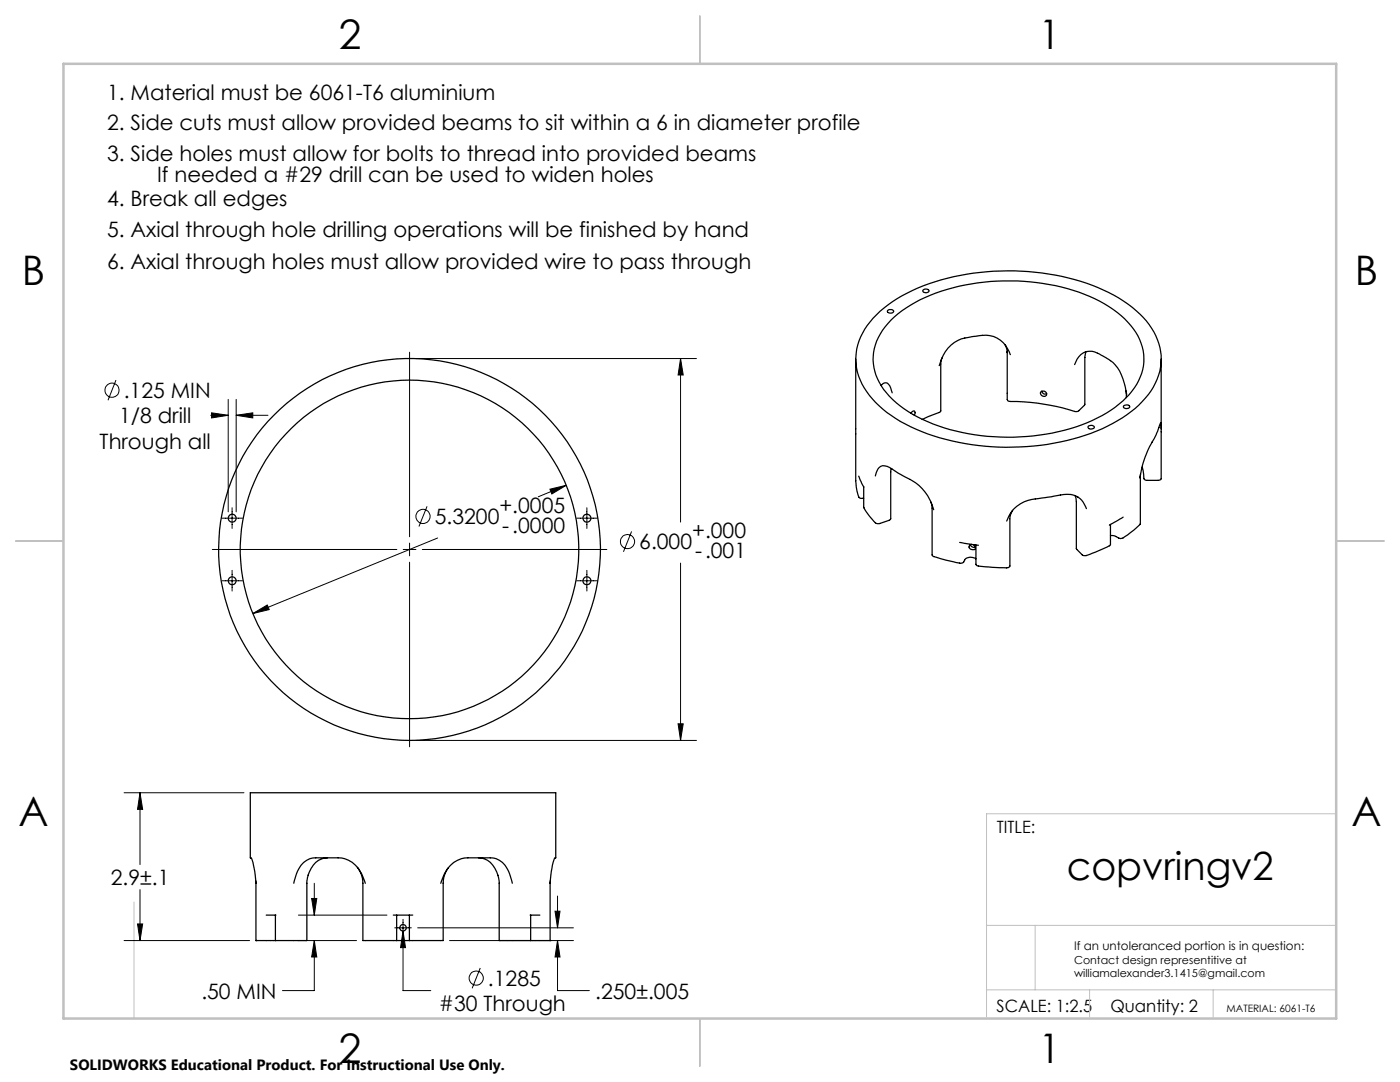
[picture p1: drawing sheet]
<svg xmlns="http://www.w3.org/2000/svg" width="279mm" height="216mm" viewBox="0 0 279 216" stroke-linecap="round" stroke-linejoin="round" font-family="sans-serif">
<g fill="none" stroke="#000" stroke-width=".25">
<path d="M184.2 57.9a.7 .7 0 0 1 1.2 .2 .67 .67 0 0 1-.7 .3 .67 .67 0 0 1-.5-.5zM170.8 71.6v24.3l.1 1.3a3.5 3.5 0 0 0 .8 2.2h.7M174.9 62.8a32.3 32.3 0 0 1 16.7-7.8 49 49 0 0 1 28.6 2.9 21.4 21.4 0 0 1 10.1 8.4 11.3 11.3 0 0 1-2.3 13.8 30.4 30.4 0 0 1-15.1 7.8 49 49 0 0 1-31.1-2.7 20 20 0 0 1-10.1-9.3 11 11 0 0 1 1.9-11.7zM175.9 76.9a.93 .93 0 0 1 .8-.5 .93 .93 0 0 1 .9 .6l.4 1.4M177.2 61.9a.78 .78 0 0 1 1.2 .2 .71 .71 0 0 1-.7 .4 .71 .71 0 0 1-.6-.4zM177.8 63.9a29.8 29.8 0 0 1 16.1-7.2 42.7 42.7 0 0 1 25.5 3.4 16.6 16.6 0 0 1 8.3 8.4 10 10 0 0 1-3 10.9 29.2 29.2 0 0 1-16 7.2 41.8 41.8 0 0 1-26.5-3.9 14.8 14.8 0 0 1-7.8-9.4 10.5 10.5 0 0 1 3.4-9.4zM188 71.4l-.3 1.1v9.5l-.2 .3-3.5 1.4M200.6 68.8l.2 .6 .2 .9M201 70.1v9.6a.53 .53 0 0 0 .6 .4 46.5 46.5 0 0 1 13.2 2l.4-.1 1.3-1.3v-9.4M201.6 70.8a5.4 5.4 0 0 0-6.9-3.7 8.1 8.1 0 0 0-5.5 2.4 10.1 10.1 0 0 0-1.8 3.5M207.7 78.2a.63 .63 0 0 1 .9-.1 .63 .63 0 0 1 .1 .9 .66 .66 0 0 1-.8 0 .66 .66 0 0 1-.2-.8zM207.9 78.1l.2 .3a.54 .54 0 0 0 .8 .1"/>
<path d="M214.5 72.7a3.2 3.2 0 0 1 4.5-2.2 8.7 8.7 0 0 1 5.7 7.5l.2 .7M216.7 70.2l-.2 1.1M224.7 78l.1 1.3M231.7 71.6v13.9M171.4 95l1 2.2M174.7 95a1.93 1.93 0 0 1 1.9-2l.9 .3 2.2 1.4a11.9 11.9 0 0 1 5.7 4.7l.9 2.3M177.8 93.5v10l-.4 .3-2.1 .7a1.35 1.35 0 0 1-1.3-.9l-1.6-2.4v-4.1M181.8 82.5a.41 .41 0 0 1 .4-.5 .41 .41 0 0 1 .4 .4l-.1 .4M214.6 98.9l.2 1.2v9.4l1.2 1.3 .7 .1 .8-.3 4-1.7 .1-.2v-4M215 99.1l.2 .1M217.2 85.1a.68 .68 0 0 1 1.2 .3 .73 .73 0 0 1-1.3-.2zM224.3 80.9a.69 .69 0 0 1 1.2 .3 .67 .67 0 0 1-.7 .4 .67 .67 0 0 1-.6-.6z"/>
<path d="M227.6 94.6v10l-2.5 2.1-1.1 .7h-.6a2.81 2.81 0 0 0-1.8-.5M228 93.2l.3 2.3 .2 .2 2.7 .1 .5-.2v-11.3l-1.3 3.2a20.6 20.6 0 0 0-2.9 7.9M185.8 100.2l.2 .9 .1 9.8 1.5 .5 3.3 .9 .7 .1 .6-.1a1.58 1.58 0 0 1 2.6-.8M191.5 108.2l3.8 .6M193.7 108.7l.4 .4 .5 .1M193.9 108.6a.54 .54 0 0 0-.5 .7 .54 .54 0 0 0 .7 .4 .48 .48 0 0 0 .6-.3 .48 .48 0 0 0-.3-.6l-.2-.1M201.5 103.6v9.4l-.1 .1-.5 .2h-1.4l-4.6-.4-.1-.3v-3.9M202.1 101.8l-.4 .8-.2 .9M216.8 101.5a4 4 0 0 0-5.2-2.7l-2.4 .4a15.9 15.9 0 0 0-5.6 1.3 6.2 6.2 0 0 0-2.7 3.5M224.2 103.2l-2.8 1.6M51 175.8l.1 .4M51.1 176.2l-.2-1.8a6 6 0 0 0-.9-3.2v-13h60.9v13h-.1a11 11 0 0 0-1 5"/>
<path d="M51.1 176.2v11.5M58.6 176.2a8.1 8.1 0 0 1 2-4.1 4.2 4.2 0 0 1 3.5-.9h2.2a5.6 5.6 0 0 1 6.2 3.8l.4 1.2M65.4 171.2a4.2 4.2 0 0 0-3.9 3.6l-.3 1v11.9h-6.2M71.3 173.1l.7 1.1 .4 1.5v12h6.8M87.9 176.2a7.5 7.5 0 0 1 3.4-4.5 9.5 9.5 0 0 1 4.4-.5h1.1a4.3 4.3 0 0 1 4.9 3.2l.5 1.8M89.5 173.2l-.6 1-.4 1.5-.1 12h-6.7M95.5 171.2a4.2 4.2 0 0 1 3.9 3.6l.2 1v11.9h6.3M109.8 176.2v11.5M109.8 175.8v.4M51.1 187.7h3.9M51.1 187.7h.1M53.1 182.6h2"/>
<path d="M55 182.6v5.1M78.5 182.6h3.9M79.2 187.7h2.5M79.2 182.6v5.1M81.7 182.6v5.1M105.8 182.6h1.9M105.9 187.7h3.9M105.9 182.6v5.1M109.8 187.7h.1"/>
<circle cx="46.3" cy="115.9" r=".78"/>
<circle cx="46.3" cy="103.4" r=".8"/>
<circle cx="81.7" cy="109.6" r="38.1"/>
<circle cx="81.7" cy="109.6" r="33.8"/>
<circle cx="117.1" cy="103.4" r=".8"/>
<circle cx="117.1" cy="115.9" r=".78"/>
<circle cx="80.4" cy="185.1" r=".66"/>
</g>
<g fill="none" stroke="#000" stroke-width=".2">
<path d="M23.1 75.8l-1.5 4.1M45.5 79.7v22.4M47.1 79.7v22.4M81.7 70.3v36.8M83 71.5h56M135.8 71.5l.5 3.3h-1zM135.8 71.5v32.7M42.1 82.9h3.4M42.2 82.4l3.3 .5-3.3 .5zM47.1 82.9l3.3-.5v1zM47.1 82.9h6.4M109.7 97.6l3.3-.8-2.9 1.8z"/>
<path d="M113 96.8l-5.6 2.3M42.4 109.6h36.8M44.3 115.9h4.1M44.3 103.4h4.1M46.3 101.3v4.1M46.3 113.8v4.1M80.5 109.6h2.5M81.7 108.4v2.5M81.7 112.2v36.8M84.3 109.6h36.8M85.2 101l-1.6 4.1M87.3 107.4l-36.8 15"/>
<path d="M115.1 115.9h4.1M115.1 103.4h4.1M117.1 101.3v4.1M117.1 113.8v4.1M126 106l-1.6 4.1M135.8 112.4v35.3M50.5 122.4l2.8-1.7 .4 .9zM24.8 158.2h23.9M27.9 158.2l.6 3.3h-1.1zM27.9 158.2v14.3M83 147.7h56M135.3 144.4h1l-.5 3.3z"/>
<path d="M27.9 177.5v10.2M62.2 179.3h1l-.5 3.3zM62.7 176.2v6.4M111.3 178.8v6.3M24.8 187.7h25M27.4 184.4h1.1l-.6 3.3zM59.5 182.6h17.7M59.5 187.7h11.7M62.7 187.7l.5 3.3h-1zM62.7 187.7v10h-6.3M78.8 185.1h3.3M80.4 183.4v14.3h5.6"/>
<path d="M80.4 185.8l.5 3.3h-1zM83.4 185.1h31M89.7 187.7h24.7M95.8 193.1l-1.6 4.1M110.8 181.8h1l-.5 3.3zM111.3 187.7l.5 3.3h-1zM111.3 187.7v10h6.3"/>
<circle cx="22.4" cy="77.9" r="1.41"/>
<circle cx="84.4" cy="103.1" r="1.41"/>
<circle cx="125.2" cy="108.1" r="1.41"/>
<circle cx="95" cy="195.2" r="1.41"/>
</g>
<path d="M26.7 180v23.2M266.6 162.4h-69.7v40.6M196.9 197.5h69.7M196.9 184.6h69.7M206.6 184.6v12.9M217.5 197.5v5.5M242.1 197.5v5.5" fill="none" stroke="#c0c0c0" stroke-width=".2"/>
<path d="M139.7 3.2v9.5M3.1 107.9h9.6M266.7 107.9h9.5M139.7 203.2v9.6" fill="none" stroke="#c0c0c0" stroke-width=".25"/>
<path d="M12.7 12.7h254v190.5h-254z" fill="none" stroke="#c0c0c0" stroke-width=".5"/>
<path d="M50.5 122.4l3.2-.8-.4-.9zM109.7 97.6l.4 1 2.9-1.8zM135.3 144.4h1l-.5 3.3zM135.8 71.5l.5 3.3h-1zM42.2 82.4l3.3 .5-3.3 .5zM47.1 82.9l3.3-.5v1zM62.2 179.3h1l-.5 3.3zM62.7 187.7l.5 3.3h-1zM111.3 187.7l.5 3.3h-1zM110.8 181.8h1l-.5 3.3zM27.4 184.4h1.1l-.6 3.3zM27.9 158.2l.6 3.3h-1.1zM80.4 185.8l-.5 3.3h1z" fill="#000"/>
<g font-size="8.1">
<text x="67.6" y="9.7">2</text>
<text x="207.3" y="9.7">1</text>
<text x="4.4" y="57">B</text>
<text x="270.4" y="57">B</text>
<text x="3.7" y="164.9">A</text>
<text x="269.7" y="164.9">A</text>
<text x="67.6" y="212.2">2</text>
<text x="207.3" y="212.2">1</text>
</g>
<text font-size="7.8" x="212.9" y="175.6">copvringv2</text>
<g font-size="4.2">
<text x="21.4" y="19.9">1. Material must be 6061-T6 aluminium</text>
<text x="21.4" y="25.9">2. Side cuts must allow provided beams to sit within a 6 in diameter profile</text>
<text x="21.4" y="32.2">3. Side holes must allow for bolts to thread into provided beams</text>
<text x="21.4" y="41.2">4. Break all edges</text>
<text x="31.4" y="36.3">If needed a #29 drill can be used to widen holes</text>
<text x="21.4" y="47.4">5. Axial through hole drilling operations will be finished by hand</text>
<text x="21.4" y="53.7">6. Axial through holes must allow provided wire to pass through</text>
<text x="24.7" y="79.4">.125 MIN</text>
<text x="19.9" y="89.5">Through all</text>
<text x="23.8" y="84.5">1/8 drill</text>
<text x="86.8" y="104.6">5.3200</text>
<text x="99.7" y="102.3">+.0005</text>
<text x="100.3" y="106.4">-.0000</text>
<text x="138.1" y="107.3">+.000</text>
<text x="127.6" y="109.6">6.000</text>
<text x="138.7" y="111.4">-.001</text>
<text x="22.1" y="176.6">2.9±.1</text>
<text x="97.4" y="196.7">.1285</text>
<text x="40.2" y="199.3">.50 MIN</text>
<text x="87.6" y="201.8">#30 Through</text>
<text x="118.8" y="199.3">.250±.005</text>
</g>
<g font-size="3.4">
<text x="198.9" y="166.3">TITLE:</text>
<text x="198.9" y="201.9">SCALE: 1:2.5</text>
<text x="221.6" y="201.9">Quantity: 2</text>
</g>
<text font-size="3" x="14" y="213.5">SOLIDWORKS Educational Product. For Instructional Use Only.</text>
<text font-size="2.4" x="214.4" y="189.6">If an untoleranced portion is in question:</text>
<g font-size="2.2">
<text x="214.4" y="192.3">Contact design representitive at</text>
<text x="214.4" y="195">williamalexander3.1415@gmail.com</text>
</g>
<text font-size="2" x="244.8" y="202">MATERIAL: 6061-T6</text>
</svg>
